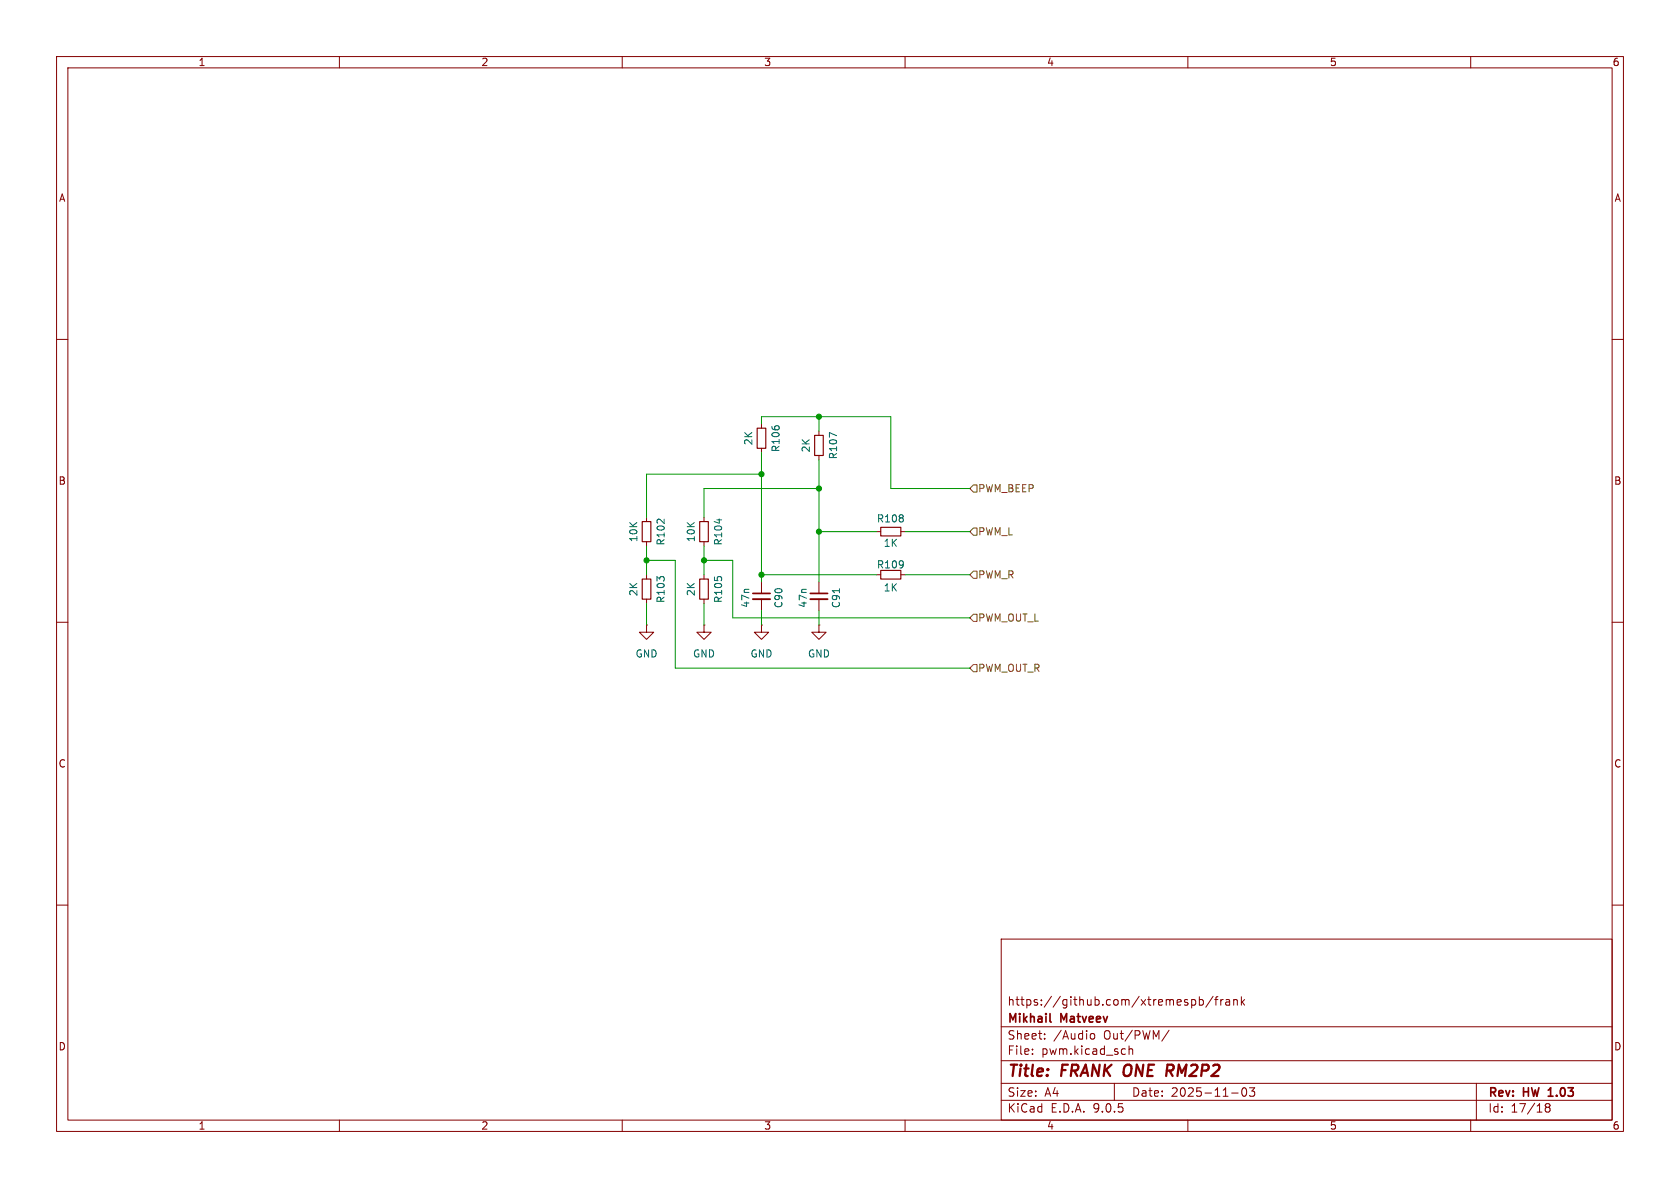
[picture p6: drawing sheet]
(kicad_sch
 (version 20250114)
 (generator "eeschema")
 (generator_version "9.0")
 (paper "A4")
 (title_block
  (title "${MODEL} ${BOARD}")
  (date "${DATE}")
  (rev "HW ${VERSION}")
  (company "Mikhail Matveev")
  (comment 1 "https://github.com/xtremespb/frank"))
 (lib_symbols
  (symbol "Device:C_Small"
   (pin_numbers (hide yes))
   (pin_names
    (offset 0.254) (hide yes)) (exclude_from_sim no) (in_bom yes) (on_board yes)
   (property "Reference" "C" (at 0.254 1.778 0) (effects (font (size 1.27 1.27)) (justify left)))
   (property "Value" "C_Small" (at 0.254 -2.032 0) (effects (font (size 1.27 1.27)) (justify left)))
   (property "Footprint" "" (at 0 0 0) (effects (font (size 1.27 1.27)) (hide yes)))
   (property "Datasheet" "~" (at 0 0 0) (effects (font (size 1.27 1.27)) (hide yes)))
   (property "Description" "Unpolarized capacitor, small symbol" (at 0 0 0) (effects (font (size 1.27 1.27)) (hide yes)))
   (symbol "C_Small_0_1"
    (polyline (pts (xy -1.524 0.508) (xy 1.524 0.508)) (stroke (width 0.3048) (type default)) (fill (type none)))
    (polyline (pts (xy -1.524 -0.508) (xy 1.524 -0.508)) (stroke (width 0.3302) (type default)) (fill (type none))))
   (symbol "C_Small_1_1"
    (pin passive line (at 0 2.54 270) (length 2.032) (name "~" (effects (font (size 1.27 1.27)))) (number "1" (effects (font (size 1.27 1.27)))))
    (pin passive line (at 0 -2.54 90) (length 2.032) (name "~" (effects (font (size 1.27 1.27)))) (number "2" (effects (font (size 1.27 1.27))))))
   (embedded_fonts no))
  (symbol "Device:R_Small"
   (pin_numbers (hide yes))
   (pin_names
    (offset 0.254) (hide yes)) (exclude_from_sim no) (in_bom yes) (on_board yes)
   (property "Reference" "R" (at 0 0 90) (effects (font (size 1.016 1.016))))
   (property "Value" "R_Small" (at 1.778 0 90) (effects (font (size 1.27 1.27))))
   (property "Footprint" "" (at 0 0 0) (effects (font (size 1.27 1.27)) (hide yes)))
   (property "Datasheet" "~" (at 0 0 0) (effects (font (size 1.27 1.27)) (hide yes)))
   (property "Description" "Resistor, small symbol" (at 0 0 0) (effects (font (size 1.27 1.27)) (hide yes)))
   (symbol "R_Small_0_1"
    (rectangle (start -0.762 1.778) (end 0.762 -1.778) (stroke (width 0.2032) (type default)) (fill (type none))))
   (symbol "R_Small_1_1"
    (pin passive line (at 0 2.54 270) (length 0.762) (name "~" (effects (font (size 1.27 1.27)))) (number "1" (effects (font (size 1.27 1.27)))))
    (pin passive line (at 0 -2.54 90) (length 0.762) (name "~" (effects (font (size 1.27 1.27)))) (number "2" (effects (font (size 1.27 1.27))))))
   (embedded_fonts no))
  (symbol "R_Small_1"
   (pin_numbers (hide yes))
   (pin_names
    (offset 0.254) (hide yes)) (exclude_from_sim no) (in_bom yes) (on_board yes)
   (property "Reference" "R" (at 0 0 90) (effects (font (size 1.016 1.016))))
   (property "Value" "R_Small" (at 1.778 0 90) (effects (font (size 1.27 1.27))))
   (property "Footprint" "" (at 0 0 0) (effects (font (size 1.27 1.27)) (hide yes)))
   (property "Datasheet" "~" (at 0 0 0) (effects (font (size 1.27 1.27)) (hide yes)))
   (property "Description" "Resistor, small symbol" (at 0 0 0) (effects (font (size 1.27 1.27)) (hide yes)))
   (symbol "R_Small_1_0_1"
    (rectangle (start -0.762 1.778) (end 0.762 -1.778) (stroke (width 0.2032) (type default)) (fill (type none))))
   (symbol "R_Small_1_1_1"
    (pin passive line (at 0 2.54 270) (length 0.762) (name "~" (effects (font (size 1.27 1.27)))) (number "1" (effects (font (size 1.27 1.27)))))
    (pin passive line (at 0 -2.54 90) (length 0.762) (name "~" (effects (font (size 1.27 1.27)))) (number "2" (effects (font (size 1.27 1.27))))))
   (embedded_fonts no))
  (symbol "R_Small_2"
   (pin_numbers (hide yes))
   (pin_names
    (offset 0.254) (hide yes)) (exclude_from_sim no) (in_bom yes) (on_board yes)
   (property "Reference" "R" (at 0 0 90) (effects (font (size 1.016 1.016))))
   (property "Value" "R_Small" (at 1.778 0 90) (effects (font (size 1.27 1.27))))
   (property "Footprint" "" (at 0 0 0) (effects (font (size 1.27 1.27)) (hide yes)))
   (property "Datasheet" "~" (at 0 0 0) (effects (font (size 1.27 1.27)) (hide yes)))
   (property "Description" "Resistor, small symbol" (at 0 0 0) (effects (font (size 1.27 1.27)) (hide yes)))
   (symbol "R_Small_2_0_1"
    (rectangle (start -0.762 1.778) (end 0.762 -1.778) (stroke (width 0.2032) (type default)) (fill (type none))))
   (symbol "R_Small_2_1_1"
    (pin passive line (at 0 2.54 270) (length 0.762) (name "~" (effects (font (size 1.27 1.27)))) (number "1" (effects (font (size 1.27 1.27)))))
    (pin passive line (at 0 -2.54 90) (length 0.762) (name "~" (effects (font (size 1.27 1.27)))) (number "2" (effects (font (size 1.27 1.27))))))
   (embedded_fonts no))
  (symbol "R_Small_3"
   (pin_numbers (hide yes))
   (pin_names
    (offset 0.254) (hide yes)) (exclude_from_sim no) (in_bom yes) (on_board yes)
   (property "Reference" "R" (at 0 0 90) (effects (font (size 1.016 1.016))))
   (property "Value" "R_Small" (at 1.778 0 90) (effects (font (size 1.27 1.27))))
   (property "Footprint" "" (at 0 0 0) (effects (font (size 1.27 1.27)) (hide yes)))
   (property "Datasheet" "~" (at 0 0 0) (effects (font (size 1.27 1.27)) (hide yes)))
   (property "Description" "Resistor, small symbol" (at 0 0 0) (effects (font (size 1.27 1.27)) (hide yes)))
   (symbol "R_Small_3_0_1"
    (rectangle (start -0.762 1.778) (end 0.762 -1.778) (stroke (width 0.2032) (type default)) (fill (type none))))
   (symbol "R_Small_3_1_1"
    (pin passive line (at 0 2.54 270) (length 0.762) (name "~" (effects (font (size 1.27 1.27)))) (number "1" (effects (font (size 1.27 1.27)))))
    (pin passive line (at 0 -2.54 90) (length 0.762) (name "~" (effects (font (size 1.27 1.27)))) (number "2" (effects (font (size 1.27 1.27))))))
   (embedded_fonts no))
  (symbol "R_Small_4"
   (pin_numbers (hide yes))
   (pin_names
    (offset 0.254) (hide yes)) (exclude_from_sim no) (in_bom yes) (on_board yes)
   (property "Reference" "R" (at 0 0 90) (effects (font (size 1.016 1.016))))
   (property "Value" "R_Small" (at 1.778 0 90) (effects (font (size 1.27 1.27))))
   (property "Footprint" "" (at 0 0 0) (effects (font (size 1.27 1.27)) (hide yes)))
   (property "Datasheet" "~" (at 0 0 0) (effects (font (size 1.27 1.27)) (hide yes)))
   (property "Description" "Resistor, small symbol" (at 0 0 0) (effects (font (size 1.27 1.27)) (hide yes)))
   (symbol "R_Small_4_0_1"
    (rectangle (start -0.762 1.778) (end 0.762 -1.778) (stroke (width 0.2032) (type default)) (fill (type none))))
   (symbol "R_Small_4_1_1"
    (pin passive line (at 0 2.54 270) (length 0.762) (name "~" (effects (font (size 1.27 1.27)))) (number "1" (effects (font (size 1.27 1.27)))))
    (pin passive line (at 0 -2.54 90) (length 0.762) (name "~" (effects (font (size 1.27 1.27)))) (number "2" (effects (font (size 1.27 1.27))))))
   (embedded_fonts no))
  (symbol "R_Small_5"
   (pin_numbers (hide yes))
   (pin_names
    (offset 0.254) (hide yes)) (exclude_from_sim no) (in_bom yes) (on_board yes)
   (property "Reference" "R" (at 0 0 90) (effects (font (size 1.016 1.016))))
   (property "Value" "R_Small" (at 1.778 0 90) (effects (font (size 1.27 1.27))))
   (property "Footprint" "" (at 0 0 0) (effects (font (size 1.27 1.27)) (hide yes)))
   (property "Datasheet" "~" (at 0 0 0) (effects (font (size 1.27 1.27)) (hide yes)))
   (property "Description" "Resistor, small symbol" (at 0 0 0) (effects (font (size 1.27 1.27)) (hide yes)))
   (symbol "R_Small_5_0_1"
    (rectangle (start -0.762 1.778) (end 0.762 -1.778) (stroke (width 0.2032) (type default)) (fill (type none))))
   (symbol "R_Small_5_1_1"
    (pin passive line (at 0 2.54 270) (length 0.762) (name "~" (effects (font (size 1.27 1.27)))) (number "1" (effects (font (size 1.27 1.27)))))
    (pin passive line (at 0 -2.54 90) (length 0.762) (name "~" (effects (font (size 1.27 1.27)))) (number "2" (effects (font (size 1.27 1.27))))))
   (embedded_fonts no))
  (symbol "R_Small_6"
   (pin_numbers (hide yes))
   (pin_names
    (offset 0.254) (hide yes)) (exclude_from_sim no) (in_bom yes) (on_board yes)
   (property "Reference" "R" (at 0 0 90) (effects (font (size 1.016 1.016))))
   (property "Value" "R_Small" (at 1.778 0 90) (effects (font (size 1.27 1.27))))
   (property "Footprint" "" (at 0 0 0) (effects (font (size 1.27 1.27)) (hide yes)))
   (property "Datasheet" "~" (at 0 0 0) (effects (font (size 1.27 1.27)) (hide yes)))
   (property "Description" "Resistor, small symbol" (at 0 0 0) (effects (font (size 1.27 1.27)) (hide yes)))
   (symbol "R_Small_6_0_1"
    (rectangle (start -0.762 1.778) (end 0.762 -1.778) (stroke (width 0.2032) (type default)) (fill (type none))))
   (symbol "R_Small_6_1_1"
    (pin passive line (at 0 2.54 270) (length 0.762) (name "~" (effects (font (size 1.27 1.27)))) (number "1" (effects (font (size 1.27 1.27)))))
    (pin passive line (at 0 -2.54 90) (length 0.762) (name "~" (effects (font (size 1.27 1.27)))) (number "2" (effects (font (size 1.27 1.27))))))
   (embedded_fonts no))
  (symbol "R_Small_7"
   (pin_numbers (hide yes))
   (pin_names
    (offset 0.254) (hide yes)) (exclude_from_sim no) (in_bom yes) (on_board yes)
   (property "Reference" "R" (at 0 0 90) (effects (font (size 1.016 1.016))))
   (property "Value" "R_Small" (at 1.778 0 90) (effects (font (size 1.27 1.27))))
   (property "Footprint" "" (at 0 0 0) (effects (font (size 1.27 1.27)) (hide yes)))
   (property "Datasheet" "~" (at 0 0 0) (effects (font (size 1.27 1.27)) (hide yes)))
   (property "Description" "Resistor, small symbol" (at 0 0 0) (effects (font (size 1.27 1.27)) (hide yes)))
   (symbol "R_Small_7_0_1"
    (rectangle (start -0.762 1.778) (end 0.762 -1.778) (stroke (width 0.2032) (type default)) (fill (type none))))
   (symbol "R_Small_7_1_1"
    (pin passive line (at 0 2.54 270) (length 0.762) (name "~" (effects (font (size 1.27 1.27)))) (number "1" (effects (font (size 1.27 1.27)))))
    (pin passive line (at 0 -2.54 90) (length 0.762) (name "~" (effects (font (size 1.27 1.27)))) (number "2" (effects (font (size 1.27 1.27))))))
   (embedded_fonts no))
  (symbol "power:GND"
   (power)
   (pin_numbers (hide yes))
   (pin_names
    (offset 0) (hide yes)) (exclude_from_sim no) (in_bom yes) (on_board yes)
   (property "Reference" "#PWR" (at 0 -6.35 0) (effects (font (size 1.27 1.27)) (hide yes)))
   (property "Value" "GND" (at 0 -3.81 0) (effects (font (size 1.27 1.27))))
   (property "Footprint" "" (at 0 0 0) (effects (font (size 1.27 1.27)) (hide yes)))
   (property "Datasheet" "" (at 0 0 0) (effects (font (size 1.27 1.27)) (hide yes)))
   (property "Description" "Power symbol creates a global label with name \"GND\" , ground" (at 0 0 0) (effects (font (size 1.27 1.27)) (hide yes)))
   (symbol "GND_0_1"
    (polyline (pts (xy 0 0) (xy 0 -1.27) (xy 1.27 -1.27) (xy 0 -2.54) (xy -1.27 -1.27) (xy 0 -1.27)) (stroke (width 0) (type default)) (fill (type none))))
   (symbol "GND_1_1"
    (pin power_in line (at 0 0 270) (length 0) (name "~" (effects (font (size 1.27 1.27)))) (number "1" (effects (font (size 1.27 1.27))))))
   (embedded_fonts no)))
 (junction
  (at 134.62 101.6)
  (diameter 0)
  (color 0 0 0 0))
 (junction
  (at 144.78 73.66)
  (diameter 0)
  (color 0 0 0 0))
 (junction
  (at 134.62 83.82)
  (diameter 0)
  (color 0 0 0 0))
 (junction
  (at 144.78 86.36)
  (diameter 0)
  (color 0 0 0 0))
 (junction
  (at 124.46 99.06)
  (diameter 0)
  (color 0 0 0 0))
 (junction
  (at 114.3 99.06)
  (diameter 0)
  (color 0 0 0 0))
 (junction
  (at 144.78 93.98)
  (diameter 0)
  (color 0 0 0 0))
 (wire
  (pts (xy 144.78 86.36) (xy 144.78 93.98))
  (stroke (width 0) (type default)))
 (wire
  (pts (xy 119.38 118.11) (xy 171.45 118.11))
  (stroke (width 0) (type default)))
 (wire
  (pts (xy 160.02 101.6) (xy 171.45 101.6))
  (stroke (width 0) (type default)))
 (wire
  (pts (xy 119.38 99.06) (xy 119.38 118.11))
  (stroke (width 0) (type default)))
 (wire
  (pts (xy 134.62 107.95) (xy 134.62 110.49))
  (stroke (width 0) (type default)))
 (wire
  (pts (xy 134.62 101.6) (xy 154.94 101.6))
  (stroke (width 0) (type default)))
 (wire
  (pts (xy 124.46 99.06) (xy 124.46 101.6))
  (stroke (width 0) (type default)))
 (wire
  (pts (xy 134.62 73.66) (xy 144.78 73.66))
  (stroke (width 0) (type default)))
 (wire
  (pts (xy 157.48 86.36) (xy 171.45 86.36))
  (stroke (width 0) (type default)))
 (wire
  (pts (xy 114.3 106.68) (xy 114.3 110.49))
  (stroke (width 0) (type default)))
 (wire
  (pts (xy 144.78 73.66) (xy 157.48 73.66))
  (stroke (width 0) (type default)))
 (wire
  (pts (xy 144.78 86.36) (xy 124.46 86.36))
  (stroke (width 0) (type default)))
 (wire
  (pts (xy 114.3 99.06) (xy 114.3 101.6))
  (stroke (width 0) (type default)))
 (wire
  (pts (xy 157.48 73.66) (xy 157.48 86.36))
  (stroke (width 0) (type default)))
 (wire
  (pts (xy 144.78 76.2) (xy 144.78 73.66))
  (stroke (width 0) (type default)))
 (wire
  (pts (xy 160.02 93.98) (xy 171.45 93.98))
  (stroke (width 0) (type default)))
 (wire
  (pts (xy 124.46 106.68) (xy 124.46 110.49))
  (stroke (width 0) (type default)))
 (wire
  (pts (xy 129.54 99.06) (xy 129.54 109.22))
  (stroke (width 0) (type default)))
 (wire
  (pts (xy 124.46 99.06) (xy 129.54 99.06))
  (stroke (width 0) (type default)))
 (wire
  (pts (xy 134.62 80.01) (xy 134.62 83.82))
  (stroke (width 0) (type default)))
 (wire
  (pts (xy 134.62 83.82) (xy 134.62 101.6))
  (stroke (width 0) (type default)))
 (wire
  (pts (xy 144.78 81.28) (xy 144.78 86.36))
  (stroke (width 0) (type default)))
 (wire
  (pts (xy 134.62 74.93) (xy 134.62 73.66))
  (stroke (width 0) (type default)))
 (wire
  (pts (xy 124.46 86.36) (xy 124.46 91.44))
  (stroke (width 0) (type default)))
 (wire
  (pts (xy 129.54 109.22) (xy 171.45 109.22))
  (stroke (width 0) (type default)))
 (wire
  (pts (xy 144.78 93.98) (xy 154.94 93.98))
  (stroke (width 0) (type default)))
 (wire
  (pts (xy 144.78 107.95) (xy 144.78 110.49))
  (stroke (width 0) (type default)))
 (wire
  (pts (xy 134.62 101.6) (xy 134.62 102.87))
  (stroke (width 0) (type default)))
 (wire
  (pts (xy 114.3 96.52) (xy 114.3 99.06))
  (stroke (width 0) (type default)))
 (wire
  (pts (xy 114.3 99.06) (xy 119.38 99.06))
  (stroke (width 0) (type default)))
 (wire
  (pts (xy 114.3 83.82) (xy 134.62 83.82))
  (stroke (width 0) (type default)))
 (wire
  (pts (xy 124.46 96.52) (xy 124.46 99.06))
  (stroke (width 0) (type default)))
 (wire
  (pts (xy 114.3 91.44) (xy 114.3 83.82))
  (stroke (width 0) (type default)))
 (wire
  (pts (xy 144.78 93.98) (xy 144.78 102.87))
  (stroke (width 0) (type default)))
 (hierarchical_label "PWM_OUT_L"
  (shape input)
  (at 171.45 109.22 0)
  (effects (font (size 1.27 1.27)) (justify left)))
 (hierarchical_label "PWM_L"
  (shape input)
  (at 171.45 93.98 0)
  (effects (font (size 1.27 1.27)) (justify left)))
 (hierarchical_label "PWM_BEEP"
  (shape input)
  (at 171.45 86.36 0)
  (effects (font (size 1.27 1.27)) (justify left)))
 (hierarchical_label "PWM_OUT_R"
  (shape input)
  (at 171.45 118.11 0)
  (effects (font (size 1.27 1.27)) (justify left)))
 (hierarchical_label "PWM_R"
  (shape input)
  (at 171.45 101.6 0)
  (effects (font (size 1.27 1.27)) (justify left)))
 (symbol
  (lib_name "R_Small_7")
  (lib_id "Device:R_Small")
  (at 157.48 93.98 90)
  (unit 1)
  (exclude_from_sim no)
  (in_bom yes)
  (on_board yes)
  (dnp no)
  (property "Reference" "R108" (at 157.48 91.694 90) (effects (font (size 1.27 1.27))))
  (property "Value" "1K" (at 157.48 96.012 90) (effects (font (size 1.27 1.27))))
  (property "Footprint" "FRANK:Resistor (0603, S)" (at 157.48 93.98 0) (effects (font (size 1.27 1.27)) (hide yes)))
  (property "Datasheet" "~" (at 157.48 93.98 0) (effects (font (size 1.27 1.27)) (hide yes)))
  (property "Description" "Resistor, small symbol" (at 157.48 93.98 0) (effects (font (size 1.27 1.27)) (hide yes)))
  (property "AliExpress" "https://www.aliexpress.com/item/1005005945735199.html" (at 157.48 93.98 0) (effects (font (size 1.27 1.27)) (hide yes)))
  (property "LCSC" "" (at 157.48 93.98 0) (effects (font (size 1.27 1.27))))
  (property "Attrition Qty" "" (at 157.48 93.98 90) (effects (font (size 1.27 1.27)) (hide yes)))
  (property "Category" "" (at 157.48 93.98 90) (effects (font (size 1.27 1.27)) (hide yes)))
  (property "Class" "" (at 157.48 93.98 90) (effects (font (size 1.27 1.27)) (hide yes)))
  (property "Crystal Type" "" (at 157.48 93.98 90) (effects (font (size 1.27 1.27)) (hide yes)))
  (property "Frequency" "" (at 157.48 93.98 90) (effects (font (size 1.27 1.27)) (hide yes)))
  (property "Frequency Stability" "" (at 157.48 93.98 90) (effects (font (size 1.27 1.27)) (hide yes)))
  (property "Frequency Tolerance" "" (at 157.48 93.98 90) (effects (font (size 1.27 1.27)) (hide yes)))
  (property "Load Capacitance" "" (at 157.48 93.98 90) (effects (font (size 1.27 1.27)) (hide yes)))
  (property "Manufacturer" "" (at 157.48 93.98 90) (effects (font (size 1.27 1.27)) (hide yes)))
  (property "Minimum Qty" "" (at 157.48 93.98 90) (effects (font (size 1.27 1.27)) (hide yes)))
  (property "Normal Temperature Frequency Tolerance" "" (at 157.48 93.98 90) (effects (font (size 1.27 1.27)) (hide yes)))
  (property "Operating Temperature" "" (at 157.48 93.98 90) (effects (font (size 1.27 1.27)) (hide yes)))
  (property "Part" "" (at 157.48 93.98 90) (effects (font (size 1.27 1.27)) (hide yes)))
  (property "Process" "" (at 157.48 93.98 90) (effects (font (size 1.27 1.27)) (hide yes)))
  (property "Stock" "" (at 157.48 93.98 90) (effects (font (size 1.27 1.27)) (hide yes)))
  (property "Type" "" (at 157.48 93.98 90) (effects (font (size 1.27 1.27)) (hide yes)))
  (pin "1")
  (pin "2"))
 (symbol
  (lib_id "Device:R_Small")
  (at 157.48 101.6 90)
  (unit 1)
  (exclude_from_sim no)
  (in_bom yes)
  (on_board yes)
  (dnp no)
  (property "Reference" "R109" (at 157.48 99.822 90) (effects (font (size 1.27 1.27))))
  (property "Value" "1K" (at 157.48 103.886 90) (effects (font (size 1.27 1.27))))
  (property "Footprint" "FRANK:Resistor (0603, S)" (at 157.48 101.6 0) (effects (font (size 1.27 1.27)) (hide yes)))
  (property "Datasheet" "~" (at 157.48 101.6 0) (effects (font (size 1.27 1.27)) (hide yes)))
  (property "Description" "Resistor, small symbol" (at 157.48 101.6 0) (effects (font (size 1.27 1.27)) (hide yes)))
  (property "AliExpress" "https://www.aliexpress.com/item/1005005945735199.html" (at 157.48 101.6 0) (effects (font (size 1.27 1.27)) (hide yes)))
  (property "LCSC" "" (at 157.48 101.6 0) (effects (font (size 1.27 1.27))))
  (property "Attrition Qty" "" (at 157.48 101.6 90) (effects (font (size 1.27 1.27)) (hide yes)))
  (property "Category" "" (at 157.48 101.6 90) (effects (font (size 1.27 1.27)) (hide yes)))
  (property "Class" "" (at 157.48 101.6 90) (effects (font (size 1.27 1.27)) (hide yes)))
  (property "Crystal Type" "" (at 157.48 101.6 90) (effects (font (size 1.27 1.27)) (hide yes)))
  (property "Frequency" "" (at 157.48 101.6 90) (effects (font (size 1.27 1.27)) (hide yes)))
  (property "Frequency Stability" "" (at 157.48 101.6 90) (effects (font (size 1.27 1.27)) (hide yes)))
  (property "Frequency Tolerance" "" (at 157.48 101.6 90) (effects (font (size 1.27 1.27)) (hide yes)))
  (property "Load Capacitance" "" (at 157.48 101.6 90) (effects (font (size 1.27 1.27)) (hide yes)))
  (property "Manufacturer" "" (at 157.48 101.6 90) (effects (font (size 1.27 1.27)) (hide yes)))
  (property "Minimum Qty" "" (at 157.48 101.6 90) (effects (font (size 1.27 1.27)) (hide yes)))
  (property "Normal Temperature Frequency Tolerance" "" (at 157.48 101.6 90) (effects (font (size 1.27 1.27)) (hide yes)))
  (property "Operating Temperature" "" (at 157.48 101.6 90) (effects (font (size 1.27 1.27)) (hide yes)))
  (property "Part" "" (at 157.48 101.6 90) (effects (font (size 1.27 1.27)) (hide yes)))
  (property "Process" "" (at 157.48 101.6 90) (effects (font (size 1.27 1.27)) (hide yes)))
  (property "Stock" "" (at 157.48 101.6 90) (effects (font (size 1.27 1.27)) (hide yes)))
  (property "Type" "" (at 157.48 101.6 90) (effects (font (size 1.27 1.27)) (hide yes)))
  (pin "1")
  (pin "2"))
 (symbol
  (lib_name "R_Small_6")
  (lib_id "Device:R_Small")
  (at 144.78 78.74 0)
  (unit 1)
  (exclude_from_sim no)
  (in_bom yes)
  (on_board yes)
  (dnp no)
  (property "Reference" "R107" (at 147.32 78.74 90) (effects (font (size 1.27 1.27))))
  (property "Value" "2K" (at 142.494 78.74 90) (effects (font (size 1.27 1.27))))
  (property "Footprint" "FRANK:Resistor (0603, S)" (at 144.78 78.74 0) (effects (font (size 1.27 1.27)) (hide yes)))
  (property "Datasheet" "~" (at 144.78 78.74 0) (effects (font (size 1.27 1.27)) (hide yes)))
  (property "Description" "Resistor, small symbol" (at 144.78 78.74 0) (effects (font (size 1.27 1.27)) (hide yes)))
  (property "AliExpress" "https://www.aliexpress.com/item/1005005945735199.html" (at 144.78 78.74 0) (effects (font (size 1.27 1.27)) (hide yes)))
  (property "LCSC" "" (at 144.78 78.74 0) (effects (font (size 1.27 1.27))))
  (property "Attrition Qty" "" (at 144.78 78.74 90) (effects (font (size 1.27 1.27)) (hide yes)))
  (property "Category" "" (at 144.78 78.74 90) (effects (font (size 1.27 1.27)) (hide yes)))
  (property "Class" "" (at 144.78 78.74 90) (effects (font (size 1.27 1.27)) (hide yes)))
  (property "Crystal Type" "" (at 144.78 78.74 90) (effects (font (size 1.27 1.27)) (hide yes)))
  (property "Frequency" "" (at 144.78 78.74 90) (effects (font (size 1.27 1.27)) (hide yes)))
  (property "Frequency Stability" "" (at 144.78 78.74 90) (effects (font (size 1.27 1.27)) (hide yes)))
  (property "Frequency Tolerance" "" (at 144.78 78.74 90) (effects (font (size 1.27 1.27)) (hide yes)))
  (property "Load Capacitance" "" (at 144.78 78.74 90) (effects (font (size 1.27 1.27)) (hide yes)))
  (property "Manufacturer" "" (at 144.78 78.74 90) (effects (font (size 1.27 1.27)) (hide yes)))
  (property "Minimum Qty" "" (at 144.78 78.74 90) (effects (font (size 1.27 1.27)) (hide yes)))
  (property "Normal Temperature Frequency Tolerance" "" (at 144.78 78.74 90) (effects (font (size 1.27 1.27)) (hide yes)))
  (property "Operating Temperature" "" (at 144.78 78.74 90) (effects (font (size 1.27 1.27)) (hide yes)))
  (property "Part" "" (at 144.78 78.74 90) (effects (font (size 1.27 1.27)) (hide yes)))
  (property "Process" "" (at 144.78 78.74 90) (effects (font (size 1.27 1.27)) (hide yes)))
  (property "Stock" "" (at 144.78 78.74 90) (effects (font (size 1.27 1.27)) (hide yes)))
  (property "Type" "" (at 144.78 78.74 90) (effects (font (size 1.27 1.27)) (hide yes)))
  (pin "1")
  (pin "2"))
 (symbol
  (lib_name "R_Small_5")
  (lib_id "Device:R_Small")
  (at 134.62 77.47 0)
  (unit 1)
  (exclude_from_sim no)
  (in_bom yes)
  (on_board yes)
  (dnp no)
  (property "Reference" "R106" (at 137.16 77.47 90) (effects (font (size 1.27 1.27))))
  (property "Value" "2K" (at 132.334 77.47 90) (effects (font (size 1.27 1.27))))
  (property "Footprint" "FRANK:Resistor (0603, S)" (at 134.62 77.47 0) (effects (font (size 1.27 1.27)) (hide yes)))
  (property "Datasheet" "~" (at 134.62 77.47 0) (effects (font (size 1.27 1.27)) (hide yes)))
  (property "Description" "Resistor, small symbol" (at 134.62 77.47 0) (effects (font (size 1.27 1.27)) (hide yes)))
  (property "AliExpress" "https://www.aliexpress.com/item/1005005945735199.html" (at 134.62 77.47 0) (effects (font (size 1.27 1.27)) (hide yes)))
  (property "LCSC" "" (at 134.62 77.47 0) (effects (font (size 1.27 1.27))))
  (property "Attrition Qty" "" (at 134.62 77.47 90) (effects (font (size 1.27 1.27)) (hide yes)))
  (property "Category" "" (at 134.62 77.47 90) (effects (font (size 1.27 1.27)) (hide yes)))
  (property "Class" "" (at 134.62 77.47 90) (effects (font (size 1.27 1.27)) (hide yes)))
  (property "Crystal Type" "" (at 134.62 77.47 90) (effects (font (size 1.27 1.27)) (hide yes)))
  (property "Frequency" "" (at 134.62 77.47 90) (effects (font (size 1.27 1.27)) (hide yes)))
  (property "Frequency Stability" "" (at 134.62 77.47 90) (effects (font (size 1.27 1.27)) (hide yes)))
  (property "Frequency Tolerance" "" (at 134.62 77.47 90) (effects (font (size 1.27 1.27)) (hide yes)))
  (property "Load Capacitance" "" (at 134.62 77.47 90) (effects (font (size 1.27 1.27)) (hide yes)))
  (property "Manufacturer" "" (at 134.62 77.47 90) (effects (font (size 1.27 1.27)) (hide yes)))
  (property "Minimum Qty" "" (at 134.62 77.47 90) (effects (font (size 1.27 1.27)) (hide yes)))
  (property "Normal Temperature Frequency Tolerance" "" (at 134.62 77.47 90) (effects (font (size 1.27 1.27)) (hide yes)))
  (property "Operating Temperature" "" (at 134.62 77.47 90) (effects (font (size 1.27 1.27)) (hide yes)))
  (property "Part" "" (at 134.62 77.47 90) (effects (font (size 1.27 1.27)) (hide yes)))
  (property "Process" "" (at 134.62 77.47 90) (effects (font (size 1.27 1.27)) (hide yes)))
  (property "Stock" "" (at 134.62 77.47 90) (effects (font (size 1.27 1.27)) (hide yes)))
  (property "Type" "" (at 134.62 77.47 90) (effects (font (size 1.27 1.27)) (hide yes)))
  (pin "1")
  (pin "2"))
 (symbol
  (lib_id "Device:C_Small")
  (at 134.62 105.41 0)
  (unit 1)
  (exclude_from_sim no)
  (in_bom yes)
  (on_board yes)
  (dnp no)
  (property "Reference" "C90" (at 137.668 105.664 90) (effects (font (size 1.27 1.27))))
  (property "Value" "47n" (at 131.826 105.664 90) (effects (font (size 1.27 1.27))))
  (property "Footprint" "FRANK:Capacitor (0603, S)" (at 134.62 105.41 0) (effects (font (size 1.27 1.27)) (hide yes)))
  (property "Datasheet" "https://eu.mouser.com/datasheet/2/40/KGM_X7R-3223212.pdf" (at 134.62 105.41 0) (effects (font (size 1.27 1.27)) (hide yes)))
  (property "Description" "Unpolarized capacitor, small symbol" (at 134.62 105.41 0) (effects (font (size 1.27 1.27)) (hide yes)))
  (property "AliExpress" "https://www.aliexpress.com/item/33008008276.html" (at 134.62 105.41 0) (effects (font (size 1.27 1.27)) (hide yes)))
  (property "LCSC" "" (at 134.62 105.41 0) (effects (font (size 1.27 1.27))))
  (property "Attrition Qty" "" (at 134.62 105.41 90) (effects (font (size 1.27 1.27)) (hide yes)))
  (property "Category" "" (at 134.62 105.41 90) (effects (font (size 1.27 1.27)) (hide yes)))
  (property "Class" "" (at 134.62 105.41 90) (effects (font (size 1.27 1.27)) (hide yes)))
  (property "Crystal Type" "" (at 134.62 105.41 90) (effects (font (size 1.27 1.27)) (hide yes)))
  (property "Frequency" "" (at 134.62 105.41 90) (effects (font (size 1.27 1.27)) (hide yes)))
  (property "Frequency Stability" "" (at 134.62 105.41 90) (effects (font (size 1.27 1.27)) (hide yes)))
  (property "Frequency Tolerance" "" (at 134.62 105.41 90) (effects (font (size 1.27 1.27)) (hide yes)))
  (property "Load Capacitance" "" (at 134.62 105.41 90) (effects (font (size 1.27 1.27)) (hide yes)))
  (property "Manufacturer" "" (at 134.62 105.41 90) (effects (font (size 1.27 1.27)) (hide yes)))
  (property "Minimum Qty" "" (at 134.62 105.41 90) (effects (font (size 1.27 1.27)) (hide yes)))
  (property "Normal Temperature Frequency Tolerance" "" (at 134.62 105.41 90) (effects (font (size 1.27 1.27)) (hide yes)))
  (property "Operating Temperature" "" (at 134.62 105.41 90) (effects (font (size 1.27 1.27)) (hide yes)))
  (property "Part" "" (at 134.62 105.41 90) (effects (font (size 1.27 1.27)) (hide yes)))
  (property "Process" "" (at 134.62 105.41 90) (effects (font (size 1.27 1.27)) (hide yes)))
  (property "Stock" "" (at 134.62 105.41 90) (effects (font (size 1.27 1.27)) (hide yes)))
  (property "Type" "" (at 134.62 105.41 90) (effects (font (size 1.27 1.27)) (hide yes)))
  (pin "1")
  (pin "2"))
 (symbol
  (lib_id "power:GND")
  (at 134.62 110.49 0)
  (unit 1)
  (exclude_from_sim no)
  (in_bom yes)
  (on_board yes)
  (dnp no)
  (property "Reference" "#PWR0201" (at 134.62 116.84 0) (effects (font (size 1.27 1.27)) (hide yes)))
  (property "Value" "GND" (at 134.62 115.57 0) (effects (font (size 1.27 1.27))))
  (property "Footprint" "" (at 134.62 110.49 0) (effects (font (size 1.27 1.27)) (hide yes)))
  (property "Datasheet" "" (at 134.62 110.49 0) (effects (font (size 1.27 1.27)) (hide yes)))
  (property "Description" "Power symbol creates a global label with name \"GND\" , ground" (at 134.62 110.49 0) (effects (font (size 1.27 1.27)) (hide yes)))
  (pin "1"))
 (symbol
  (lib_id "power:GND")
  (at 114.3 110.49 0)
  (unit 1)
  (exclude_from_sim no)
  (in_bom yes)
  (on_board yes)
  (dnp no)
  (fields_autoplaced yes)
  (property "Reference" "#PWR0199" (at 114.3 116.84 0) (effects (font (size 1.27 1.27)) (hide yes)))
  (property "Value" "GND" (at 114.3 115.57 0) (effects (font (size 1.27 1.27))))
  (property "Footprint" "" (at 114.3 110.49 0) (effects (font (size 1.27 1.27)) (hide yes)))
  (property "Datasheet" "" (at 114.3 110.49 0) (effects (font (size 1.27 1.27)) (hide yes)))
  (property "Description" "Power symbol creates a global label with name \"GND\" , ground" (at 114.3 110.49 0) (effects (font (size 1.27 1.27)) (hide yes)))
  (pin "1"))
 (symbol
  (lib_name "R_Small_4")
  (lib_id "Device:R_Small")
  (at 124.46 93.98 0)
  (unit 1)
  (exclude_from_sim no)
  (in_bom yes)
  (on_board yes)
  (dnp no)
  (property "Reference" "R104" (at 127 93.98 90) (effects (font (size 1.27 1.27))))
  (property "Value" "10K" (at 122.174 93.98 90) (effects (font (size 1.27 1.27))))
  (property "Footprint" "FRANK:Resistor (0603, S)" (at 124.46 93.98 0) (effects (font (size 1.27 1.27)) (hide yes)))
  (property "Datasheet" "~" (at 124.46 93.98 0) (effects (font (size 1.27 1.27)) (hide yes)))
  (property "Description" "Resistor, small symbol" (at 124.46 93.98 0) (effects (font (size 1.27 1.27)) (hide yes)))
  (property "AliExpress" "https://www.aliexpress.com/item/1005005945735199.html" (at 124.46 93.98 0) (effects (font (size 1.27 1.27)) (hide yes)))
  (property "LCSC" "" (at 124.46 93.98 0) (effects (font (size 1.27 1.27))))
  (property "Attrition Qty" "" (at 124.46 93.98 90) (effects (font (size 1.27 1.27)) (hide yes)))
  (property "Category" "" (at 124.46 93.98 90) (effects (font (size 1.27 1.27)) (hide yes)))
  (property "Class" "" (at 124.46 93.98 90) (effects (font (size 1.27 1.27)) (hide yes)))
  (property "Crystal Type" "" (at 124.46 93.98 90) (effects (font (size 1.27 1.27)) (hide yes)))
  (property "Frequency" "" (at 124.46 93.98 90) (effects (font (size 1.27 1.27)) (hide yes)))
  (property "Frequency Stability" "" (at 124.46 93.98 90) (effects (font (size 1.27 1.27)) (hide yes)))
  (property "Frequency Tolerance" "" (at 124.46 93.98 90) (effects (font (size 1.27 1.27)) (hide yes)))
  (property "Load Capacitance" "" (at 124.46 93.98 90) (effects (font (size 1.27 1.27)) (hide yes)))
  (property "Manufacturer" "" (at 124.46 93.98 90) (effects (font (size 1.27 1.27)) (hide yes)))
  (property "Minimum Qty" "" (at 124.46 93.98 90) (effects (font (size 1.27 1.27)) (hide yes)))
  (property "Normal Temperature Frequency Tolerance" "" (at 124.46 93.98 90) (effects (font (size 1.27 1.27)) (hide yes)))
  (property "Operating Temperature" "" (at 124.46 93.98 90) (effects (font (size 1.27 1.27)) (hide yes)))
  (property "Part" "" (at 124.46 93.98 90) (effects (font (size 1.27 1.27)) (hide yes)))
  (property "Process" "" (at 124.46 93.98 90) (effects (font (size 1.27 1.27)) (hide yes)))
  (property "Stock" "" (at 124.46 93.98 90) (effects (font (size 1.27 1.27)) (hide yes)))
  (property "Type" "" (at 124.46 93.98 90) (effects (font (size 1.27 1.27)) (hide yes)))
  (pin "1")
  (pin "2"))
 (symbol
  (lib_name "R_Small_3")
  (lib_id "Device:R_Small")
  (at 124.46 104.14 0)
  (unit 1)
  (exclude_from_sim no)
  (in_bom yes)
  (on_board yes)
  (dnp no)
  (property "Reference" "R105" (at 127 104.14 90) (effects (font (size 1.27 1.27))))
  (property "Value" "2K" (at 122.174 104.14 90) (effects (font (size 1.27 1.27))))
  (property "Footprint" "FRANK:Resistor (0603, S)" (at 124.46 104.14 0) (effects (font (size 1.27 1.27)) (hide yes)))
  (property "Datasheet" "~" (at 124.46 104.14 0) (effects (font (size 1.27 1.27)) (hide yes)))
  (property "Description" "Resistor, small symbol" (at 124.46 104.14 0) (effects (font (size 1.27 1.27)) (hide yes)))
  (property "AliExpress" "https://www.aliexpress.com/item/1005005945735199.html" (at 124.46 104.14 0) (effects (font (size 1.27 1.27)) (hide yes)))
  (property "LCSC" "" (at 124.46 104.14 0) (effects (font (size 1.27 1.27))))
  (property "Attrition Qty" "" (at 124.46 104.14 90) (effects (font (size 1.27 1.27)) (hide yes)))
  (property "Category" "" (at 124.46 104.14 90) (effects (font (size 1.27 1.27)) (hide yes)))
  (property "Class" "" (at 124.46 104.14 90) (effects (font (size 1.27 1.27)) (hide yes)))
  (property "Crystal Type" "" (at 124.46 104.14 90) (effects (font (size 1.27 1.27)) (hide yes)))
  (property "Frequency" "" (at 124.46 104.14 90) (effects (font (size 1.27 1.27)) (hide yes)))
  (property "Frequency Stability" "" (at 124.46 104.14 90) (effects (font (size 1.27 1.27)) (hide yes)))
  (property "Frequency Tolerance" "" (at 124.46 104.14 90) (effects (font (size 1.27 1.27)) (hide yes)))
  (property "Load Capacitance" "" (at 124.46 104.14 90) (effects (font (size 1.27 1.27)) (hide yes)))
  (property "Manufacturer" "" (at 124.46 104.14 90) (effects (font (size 1.27 1.27)) (hide yes)))
  (property "Minimum Qty" "" (at 124.46 104.14 90) (effects (font (size 1.27 1.27)) (hide yes)))
  (property "Normal Temperature Frequency Tolerance" "" (at 124.46 104.14 90) (effects (font (size 1.27 1.27)) (hide yes)))
  (property "Operating Temperature" "" (at 124.46 104.14 90) (effects (font (size 1.27 1.27)) (hide yes)))
  (property "Part" "" (at 124.46 104.14 90) (effects (font (size 1.27 1.27)) (hide yes)))
  (property "Process" "" (at 124.46 104.14 90) (effects (font (size 1.27 1.27)) (hide yes)))
  (property "Stock" "" (at 124.46 104.14 90) (effects (font (size 1.27 1.27)) (hide yes)))
  (property "Type" "" (at 124.46 104.14 90) (effects (font (size 1.27 1.27)) (hide yes)))
  (pin "1")
  (pin "2"))
 (symbol
  (lib_name "R_Small_2")
  (lib_id "Device:R_Small")
  (at 114.3 104.14 0)
  (unit 1)
  (exclude_from_sim no)
  (in_bom yes)
  (on_board yes)
  (dnp no)
  (property "Reference" "R103" (at 116.84 104.14 90) (effects (font (size 1.27 1.27))))
  (property "Value" "2K" (at 112.014 104.14 90) (effects (font (size 1.27 1.27))))
  (property "Footprint" "FRANK:Resistor (0603, S)" (at 114.3 104.14 0) (effects (font (size 1.27 1.27)) (hide yes)))
  (property "Datasheet" "~" (at 114.3 104.14 0) (effects (font (size 1.27 1.27)) (hide yes)))
  (property "Description" "Resistor, small symbol" (at 114.3 104.14 0) (effects (font (size 1.27 1.27)) (hide yes)))
  (property "AliExpress" "https://www.aliexpress.com/item/1005005945735199.html" (at 114.3 104.14 0) (effects (font (size 1.27 1.27)) (hide yes)))
  (property "LCSC" "" (at 114.3 104.14 0) (effects (font (size 1.27 1.27))))
  (property "Attrition Qty" "" (at 114.3 104.14 90) (effects (font (size 1.27 1.27)) (hide yes)))
  (property "Category" "" (at 114.3 104.14 90) (effects (font (size 1.27 1.27)) (hide yes)))
  (property "Class" "" (at 114.3 104.14 90) (effects (font (size 1.27 1.27)) (hide yes)))
  (property "Crystal Type" "" (at 114.3 104.14 90) (effects (font (size 1.27 1.27)) (hide yes)))
  (property "Frequency" "" (at 114.3 104.14 90) (effects (font (size 1.27 1.27)) (hide yes)))
  (property "Frequency Stability" "" (at 114.3 104.14 90) (effects (font (size 1.27 1.27)) (hide yes)))
  (property "Frequency Tolerance" "" (at 114.3 104.14 90) (effects (font (size 1.27 1.27)) (hide yes)))
  (property "Load Capacitance" "" (at 114.3 104.14 90) (effects (font (size 1.27 1.27)) (hide yes)))
  (property "Manufacturer" "" (at 114.3 104.14 90) (effects (font (size 1.27 1.27)) (hide yes)))
  (property "Minimum Qty" "" (at 114.3 104.14 90) (effects (font (size 1.27 1.27)) (hide yes)))
  (property "Normal Temperature Frequency Tolerance" "" (at 114.3 104.14 90) (effects (font (size 1.27 1.27)) (hide yes)))
  (property "Operating Temperature" "" (at 114.3 104.14 90) (effects (font (size 1.27 1.27)) (hide yes)))
  (property "Part" "" (at 114.3 104.14 90) (effects (font (size 1.27 1.27)) (hide yes)))
  (property "Process" "" (at 114.3 104.14 90) (effects (font (size 1.27 1.27)) (hide yes)))
  (property "Stock" "" (at 114.3 104.14 90) (effects (font (size 1.27 1.27)) (hide yes)))
  (property "Type" "" (at 114.3 104.14 90) (effects (font (size 1.27 1.27)) (hide yes)))
  (pin "1")
  (pin "2"))
 (symbol
  (lib_id "power:GND")
  (at 124.46 110.49 0)
  (unit 1)
  (exclude_from_sim no)
  (in_bom yes)
  (on_board yes)
  (dnp no)
  (fields_autoplaced yes)
  (property "Reference" "#PWR0200" (at 124.46 116.84 0) (effects (font (size 1.27 1.27)) (hide yes)))
  (property "Value" "GND" (at 124.46 115.57 0) (effects (font (size 1.27 1.27))))
  (property "Footprint" "" (at 124.46 110.49 0) (effects (font (size 1.27 1.27)) (hide yes)))
  (property "Datasheet" "" (at 124.46 110.49 0) (effects (font (size 1.27 1.27)) (hide yes)))
  (property "Description" "Power symbol creates a global label with name \"GND\" , ground" (at 124.46 110.49 0) (effects (font (size 1.27 1.27)) (hide yes)))
  (pin "1"))
 (symbol
  (lib_id "Device:C_Small")
  (at 144.78 105.41 0)
  (unit 1)
  (exclude_from_sim no)
  (in_bom yes)
  (on_board yes)
  (dnp no)
  (property "Reference" "C91" (at 147.828 105.664 90) (effects (font (size 1.27 1.27))))
  (property "Value" "47n" (at 141.986 105.664 90) (effects (font (size 1.27 1.27))))
  (property "Footprint" "FRANK:Capacitor (0603, S)" (at 144.78 105.41 0) (effects (font (size 1.27 1.27)) (hide yes)))
  (property "Datasheet" "https://eu.mouser.com/datasheet/2/40/KGM_X7R-3223212.pdf" (at 144.78 105.41 0) (effects (font (size 1.27 1.27)) (hide yes)))
  (property "Description" "Unpolarized capacitor, small symbol" (at 144.78 105.41 0) (effects (font (size 1.27 1.27)) (hide yes)))
  (property "AliExpress" "https://www.aliexpress.com/item/33008008276.html" (at 144.78 105.41 0) (effects (font (size 1.27 1.27)) (hide yes)))
  (property "LCSC" "" (at 144.78 105.41 0) (effects (font (size 1.27 1.27))))
  (property "Attrition Qty" "" (at 144.78 105.41 90) (effects (font (size 1.27 1.27)) (hide yes)))
  (property "Category" "" (at 144.78 105.41 90) (effects (font (size 1.27 1.27)) (hide yes)))
  (property "Class" "" (at 144.78 105.41 90) (effects (font (size 1.27 1.27)) (hide yes)))
  (property "Crystal Type" "" (at 144.78 105.41 90) (effects (font (size 1.27 1.27)) (hide yes)))
  (property "Frequency" "" (at 144.78 105.41 90) (effects (font (size 1.27 1.27)) (hide yes)))
  (property "Frequency Stability" "" (at 144.78 105.41 90) (effects (font (size 1.27 1.27)) (hide yes)))
  (property "Frequency Tolerance" "" (at 144.78 105.41 90) (effects (font (size 1.27 1.27)) (hide yes)))
  (property "Load Capacitance" "" (at 144.78 105.41 90) (effects (font (size 1.27 1.27)) (hide yes)))
  (property "Manufacturer" "" (at 144.78 105.41 90) (effects (font (size 1.27 1.27)) (hide yes)))
  (property "Minimum Qty" "" (at 144.78 105.41 90) (effects (font (size 1.27 1.27)) (hide yes)))
  (property "Normal Temperature Frequency Tolerance" "" (at 144.78 105.41 90) (effects (font (size 1.27 1.27)) (hide yes)))
  (property "Operating Temperature" "" (at 144.78 105.41 90) (effects (font (size 1.27 1.27)) (hide yes)))
  (property "Part" "" (at 144.78 105.41 90) (effects (font (size 1.27 1.27)) (hide yes)))
  (property "Process" "" (at 144.78 105.41 90) (effects (font (size 1.27 1.27)) (hide yes)))
  (property "Stock" "" (at 144.78 105.41 90) (effects (font (size 1.27 1.27)) (hide yes)))
  (property "Type" "" (at 144.78 105.41 90) (effects (font (size 1.27 1.27)) (hide yes)))
  (pin "1")
  (pin "2"))
 (symbol
  (lib_id "power:GND")
  (at 144.78 110.49 0)
  (unit 1)
  (exclude_from_sim no)
  (in_bom yes)
  (on_board yes)
  (dnp no)
  (fields_autoplaced yes)
  (property "Reference" "#PWR0202" (at 144.78 116.84 0) (effects (font (size 1.27 1.27)) (hide yes)))
  (property "Value" "GND" (at 144.78 115.57 0) (effects (font (size 1.27 1.27))))
  (property "Footprint" "" (at 144.78 110.49 0) (effects (font (size 1.27 1.27)) (hide yes)))
  (property "Datasheet" "" (at 144.78 110.49 0) (effects (font (size 1.27 1.27)) (hide yes)))
  (property "Description" "Power symbol creates a global label with name \"GND\" , ground" (at 144.78 110.49 0) (effects (font (size 1.27 1.27)) (hide yes)))
  (pin "1"))
 (symbol
  (lib_name "R_Small_1")
  (lib_id "Device:R_Small")
  (at 114.3 93.98 0)
  (unit 1)
  (exclude_from_sim no)
  (in_bom yes)
  (on_board yes)
  (dnp no)
  (property "Reference" "R102" (at 116.84 93.98 90) (effects (font (size 1.27 1.27))))
  (property "Value" "10K" (at 112.014 93.98 90) (effects (font (size 1.27 1.27))))
  (property "Footprint" "FRANK:Resistor (0603, S)" (at 114.3 93.98 0) (effects (font (size 1.27 1.27)) (hide yes)))
  (property "Datasheet" "~" (at 114.3 93.98 0) (effects (font (size 1.27 1.27)) (hide yes)))
  (property "Description" "Resistor, small symbol" (at 114.3 93.98 0) (effects (font (size 1.27 1.27)) (hide yes)))
  (property "AliExpress" "https://www.aliexpress.com/item/1005005945735199.html" (at 114.3 93.98 0) (effects (font (size 1.27 1.27)) (hide yes)))
  (property "LCSC" "" (at 114.3 93.98 0) (effects (font (size 1.27 1.27))))
  (property "Attrition Qty" "" (at 114.3 93.98 90) (effects (font (size 1.27 1.27)) (hide yes)))
  (property "Category" "" (at 114.3 93.98 90) (effects (font (size 1.27 1.27)) (hide yes)))
  (property "Class" "" (at 114.3 93.98 90) (effects (font (size 1.27 1.27)) (hide yes)))
  (property "Crystal Type" "" (at 114.3 93.98 90) (effects (font (size 1.27 1.27)) (hide yes)))
  (property "Frequency" "" (at 114.3 93.98 90) (effects (font (size 1.27 1.27)) (hide yes)))
  (property "Frequency Stability" "" (at 114.3 93.98 90) (effects (font (size 1.27 1.27)) (hide yes)))
  (property "Frequency Tolerance" "" (at 114.3 93.98 90) (effects (font (size 1.27 1.27)) (hide yes)))
  (property "Load Capacitance" "" (at 114.3 93.98 90) (effects (font (size 1.27 1.27)) (hide yes)))
  (property "Manufacturer" "" (at 114.3 93.98 90) (effects (font (size 1.27 1.27)) (hide yes)))
  (property "Minimum Qty" "" (at 114.3 93.98 90) (effects (font (size 1.27 1.27)) (hide yes)))
  (property "Normal Temperature Frequency Tolerance" "" (at 114.3 93.98 90) (effects (font (size 1.27 1.27)) (hide yes)))
  (property "Operating Temperature" "" (at 114.3 93.98 90) (effects (font (size 1.27 1.27)) (hide yes)))
  (property "Part" "" (at 114.3 93.98 90) (effects (font (size 1.27 1.27)) (hide yes)))
  (property "Process" "" (at 114.3 93.98 90) (effects (font (size 1.27 1.27)) (hide yes)))
  (property "Stock" "" (at 114.3 93.98 90) (effects (font (size 1.27 1.27)) (hide yes)))
  (property "Type" "" (at 114.3 93.98 90) (effects (font (size 1.27 1.27)) (hide yes)))
  (pin "1")
  (pin "2")))
